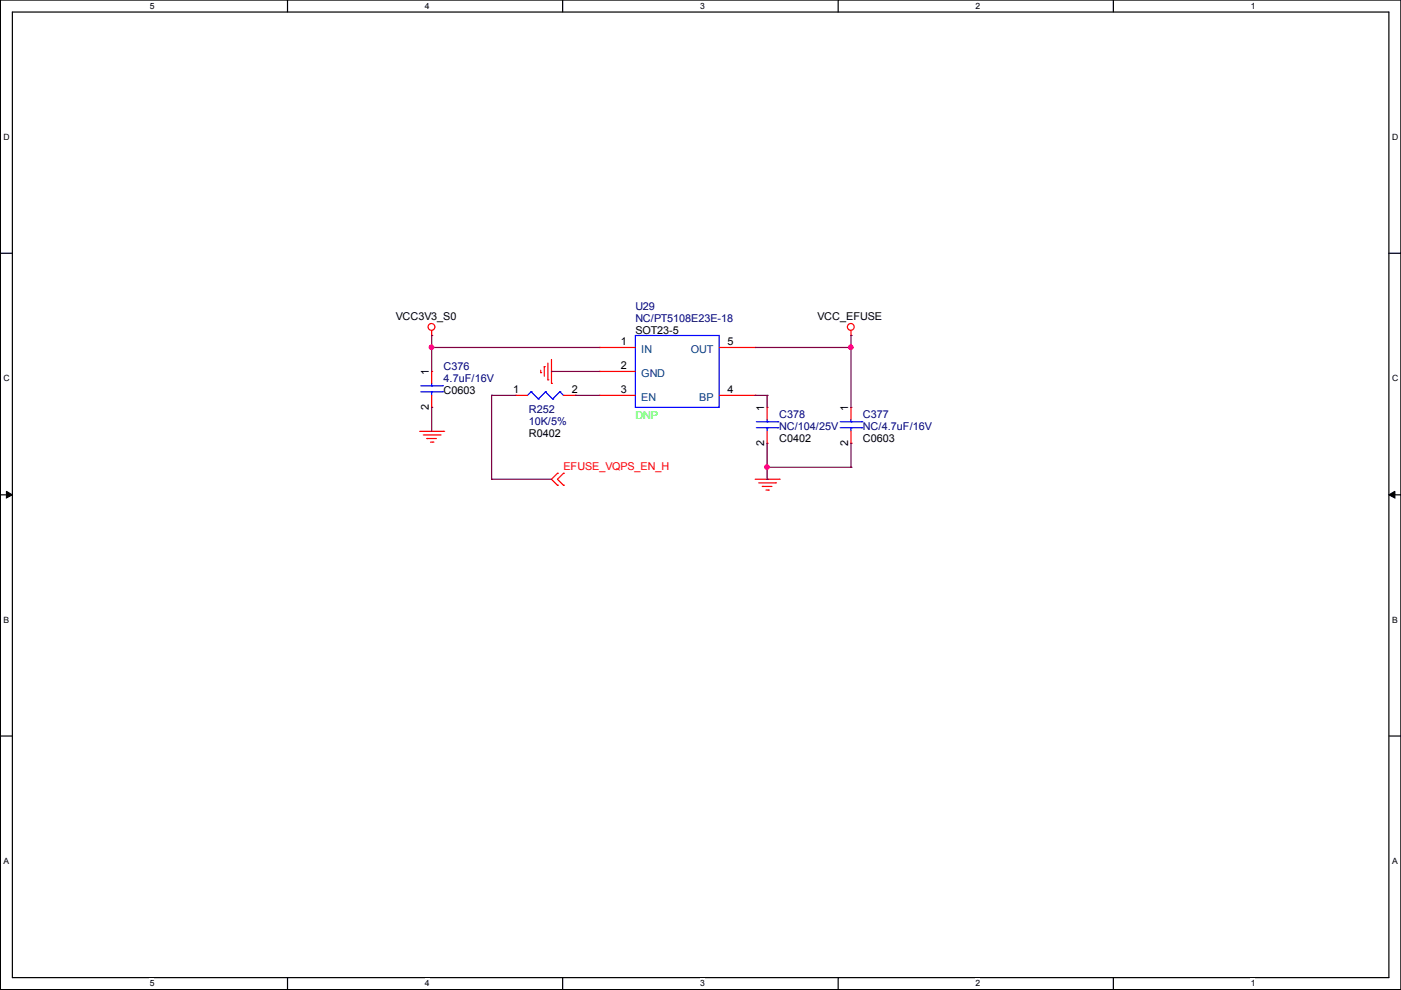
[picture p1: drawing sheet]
<svg xmlns="http://www.w3.org/2000/svg" width="297mm" height="210mm" viewBox="0 0 297 210" stroke-linecap="round" stroke-linejoin="round" font-family="sans-serif">
<path d="M.1 0h296.9v209.8h-296.9zM2.6 2.6h291.9v204.7h-291.9z" fill="none" stroke="#000" stroke-width=".25"/>
<g fill="#fff">
<path d="M31.7 .3h1v1.9h-1z"/>
<path d="M31.7 207.5h1v2h-1z"/>
</g>
<path d="M61 0v2.6M61 207.3v2.5" fill="none" stroke="#000" stroke-width=".25"/>
<g fill="#fff">
<path d="M90.1 .3h.9v1.9h-.9z"/>
<path d="M90.1 207.5h.9v2h-.9z"/>
</g>
<path d="M119.3 0v2.6M119.3 207.3v2.5" fill="none" stroke="#000" stroke-width=".25"/>
<g fill="#fff">
<path d="M148.4 .3h1v1.9h-1z"/>
<path d="M148.4 207.5h1v2h-1z"/>
</g>
<path d="M177.7 0v2.6M177.7 207.3v2.5" fill="none" stroke="#000" stroke-width=".25"/>
<g fill="#fff">
<path d="M206.8 .3h1v1.9h-1z"/>
<path d="M206.8 207.5h1v2h-1z"/>
</g>
<path d="M236.1 0v2.6M236.1 207.3v2.5" fill="none" stroke="#000" stroke-width=".25"/>
<g fill="#fff">
<path d="M265.2 .3h.9v1.9h-.9z"/>
<path d="M265.2 207.5h.9v2h-.9z"/>
<path d="M.8 28.1h1.1v2h-1.1z"/>
<path d="M295.1 28.1h1.2v2h-1.2z"/>
<path d="M.8 79.3h1.1v1.9h-1.1z"/>
<path d="M295.1 79.3h1.2v1.9h-1.2z"/>
</g>
<path d="M.1 53.7h2.5M294.5 53.7h2.5" fill="none" stroke="#000" stroke-width=".25"/>
<g fill="#fff">
<path d="M.8 130.5h1.1v1.9h-1.1z"/>
<path d="M295.1 130.5h1.1v1.9h-1.1z"/>
</g>
<path d="M.1 104.9h2.5M294.5 104.9h2.5" fill="none" stroke="#000" stroke-width=".25"/>
<path d="M1.4 104.2l1.2 .7-1.2 .7zM294.5 104.9l1.2-.7v1.4z" fill="#000" stroke="#000" stroke-width=".21"/>
<g fill="#fff">
<path d="M.8 181.6h1v2h-1z"/>
<path d="M295.1 181.6h1.1v2h-1.1z"/>
</g>
<path d="M.1 156.1h2.5M294.5 156.1h2.5" fill="none" stroke="#000" stroke-width=".25"/>
<g fill="none" stroke="#f00" stroke-width=".25">
<path d="M91.5 71.1h.1M91.5 78.8h.1M91.5 70.1v1M91.5 78.8v2.5M114.6 79h.1M114.6 78.5v.5M115.4 77.7h.1M115.4 77.7v2.1M116.2 77v3.5M116.9 76.2v5.1M127.1 73.7h.1M127.1 78.8h.1"/>
<path d="M127.1 73.7h7.6M127.1 78.8h7.6M152.5 73.7h7.6M160.1 73.7h.1M180.4 71.1h.1M180.4 70.1v1M89 91.5h5.1M89.7 92.2h3.6M90.5 93h.1M90.5 93h2M91.3 93.7h.5M91.5 86.4h.1"/>
<path d="M91.5 83.8v2.6M91.8 93.7h.1M93.3 92.2h.1M94.1 91.5h.1M109.3 83.8h.1M109.3 83.8h2.5M116.2 80.5h.1M116.9 81.3h.1M119.5 83.8h2.5M122 83.8h.1M127.1 83.8h.1M127.1 83.8h7.6"/>
<path d="M152.5 83.8h7.6M160.1 83.8h.1M162.6 86.4h.1M162.6 94h.1M162.6 86.4v2.5M162.6 91.5v2.5M180.4 86.4h.1M180.4 94h.1M180.4 86.4v2.5M180.4 91.5v2.5M118.2 100.3h.1M118.2 102.9h.1"/>
<path d="M118.2 100.3l-1.3 1.3 1.3 1.3M119.5 102.9h.1M119.5 100.3h.1M119.5 100.3l-1.3 1.3 1.3 1.3M160.1 101.6h5.1M160.9 102.4h3.5M161.6 103.1h.1M161.6 103.1h2.1M162.4 103.9h.5M162.9 103.9h.1M164.4 102.4h.1M165.2 101.6h.1"/>
<circle cx="91.5" cy="69.3" r=".72"/>
<circle cx="180.4" cy="69.3" r=".72"/>
</g>
<g fill="none" stroke="#00f" stroke-width=".25">
<path d="M134.7 71.1h17.8v15.3h-17.8zM89.2 83.1h4.6M89.2 81.8h4.6M91.5 81.8h.1M91.5 83.1h.1M91.5 81.3v.5M91.5 83.1v.7M93.8 83.1h.1M93.8 81.8h.1M112.6 83.1h.1M112.6 83.1l-.8 .7M112.6 83.1l1.5 1.5"/>
<path d="M114.1 84.6h.1M115.7 83.1h.1M115.7 83.1l-1.6 1.5M115.7 83.1l1.5 1.5M117.2 84.6h.1M118.7 83.1h.1M118.7 83.1l-1.5 1.5M118.7 83.1l.8 .7M119.5 83.8h.1M160.4 90.7h4.5M160.4 89.4h4.5M162.6 89.4h.1"/>
<path d="M162.6 90.7h.1M162.6 88.9v.5M162.6 90.7v.8M164.9 90.7h.1M164.9 89.4h.1M178.1 90.7h4.6M178.1 89.4h4.6M180.4 89.4h.1M180.4 90.7h.1M180.4 88.9v.5M180.4 90.7v.8M182.7 90.7h.1"/>
<path d="M182.7 89.4h.1"/>
</g>
<g fill="none" stroke="#800040" stroke-width=".25">
<path d="M91.5 73.7h.1M91.5 71.1h.1M91.5 71.1v7.7M91.5 73.7h35.6M116.9 78.8h.1M116.9 78.8h10.2M160.1 73.7h20.3M180.4 73.7h.1M180.4 71.1h.1M180.4 71.1v15.3M91.5 86.4h.1M91.5 86.4v5.1"/>
<path d="M104.2 83.8h.1M104.2 83.8h5.1M104.2 83.8v17.8M122 83.8h.1M122 83.8h5.1M160.1 83.8h.1M160.1 83.8h2.5M162.6 99.1h.1M162.6 83.8h.1M162.6 83.8v2.6M162.6 94v7.6M162.6 99.1h17.8"/>
<path d="M180.4 94h.1M180.4 99.1h.1M180.4 94v5.1M104.2 101.6h.1M104.2 101.6h12.7M162.6 101.6h.1"/>
</g>
<g fill="#f0f" stroke="#f0f" stroke-width=".25">
<circle cx="91.5" cy="73.6" r=".47"/>
<circle cx="162.6" cy="99" r=".47"/>
<circle cx="180.4" cy="73.6" r=".47"/>
</g>
<g font-size="2.3" fill="#000080">
<text x="134.7" y="65.7">U29</text>
<text x="134.7" y="68.3">NC/PT5108E23E-18</text>
<text x="94.1" y="78.4">C376</text>
<text x="94.1" y="81">4.7uF/16V</text>
<text x="112.1" y="87.6">R252</text>
<text x="165.2" y="88.6">C378</text>
<text x="183" y="88.6">C377</text>
<text x="112.1" y="90.1">10K/5%</text>
<text x="165.2" y="91.1">NC/104/25V</text>
<text x="183" y="91.1">NC/4.7uF/16V</text>
</g>
<g font-size="2.3">
<text x="83.9" y="67.7">VCC3V3_S0</text>
<text x="134.7" y="70.8">SOT23-5</text>
<text x="173.3" y="67.7">VCC_EFUSE</text>
<text x="131.7" y="73.1">1</text>
<text x="154.3" y="73.1">5</text>
<text x="90.9" y="79.5" transform="rotate(-90 90.9 79.5)">1</text>
<text x="94.1" y="83.5">C0603</text>
<text x="108.8" y="83.2">1</text>
<text x="121.2" y="83.2">2</text>
<text x="131.7" y="78.2">2</text>
<text x="131.7" y="83.2">3</text>
<text x="154.3" y="83.2">4</text>
<text x="90.9" y="86.9" transform="rotate(-90 90.9 86.9)">2</text>
<text x="162.1" y="87.1" transform="rotate(-90 162.1 87.1)">1</text>
<text x="179.8" y="87.1" transform="rotate(-90 179.8 87.1)">1</text>
<text x="112.1" y="92.6">R0402</text>
<text x="162.1" y="94.5" transform="rotate(-90 162.1 94.5)">2</text>
<text x="165.2" y="93.7">C0402</text>
<text x="179.8" y="94.5" transform="rotate(-90 179.8 94.5)">2</text>
<text x="183" y="93.7">C0603</text>
</g>
<g font-size="2.3" fill="#004080">
<text x="136" y="74.8">IN</text>
<text x="146.5" y="74.8">OUT</text>
<text x="136" y="79.9">GND</text>
<text x="136" y="84.9">EN</text>
<text x="148.3" y="84.9">BP</text>
</g>
<text font-size="2.3" fill="#0f0" x="134.7" y="88.8">DNP</text>
<text font-size="2.3" fill="#f00" x="119.5" y="99.8">EFUSE_VQPS_EN_H</text>
<g font-size="1.8">
<text x="31.7" y="1.9">5</text>
<text x="90.1" y="1.9">4</text>
<text x="148.4" y="1.9">3</text>
<text x="206.8" y="1.9">2</text>
<text x="265.2" y="1.9">1</text>
<text x=".8" y="29.7">D</text>
<text x="295.1" y="29.7">D</text>
<text x=".8" y="80.9">C</text>
<text x="295.1" y="80.9">C</text>
<text x=".8" y="132.1">B</text>
<text x="295.1" y="132.1">B</text>
<text x=".8" y="183.2">A</text>
<text x="295.1" y="183.2">A</text>
<text x="31.7" y="209.1">5</text>
<text x="90.1" y="209.1">4</text>
<text x="148.4" y="209.1">3</text>
<text x="206.8" y="209.1">2</text>
<text x="265.2" y="209.1">1</text>
</g>
</svg>
